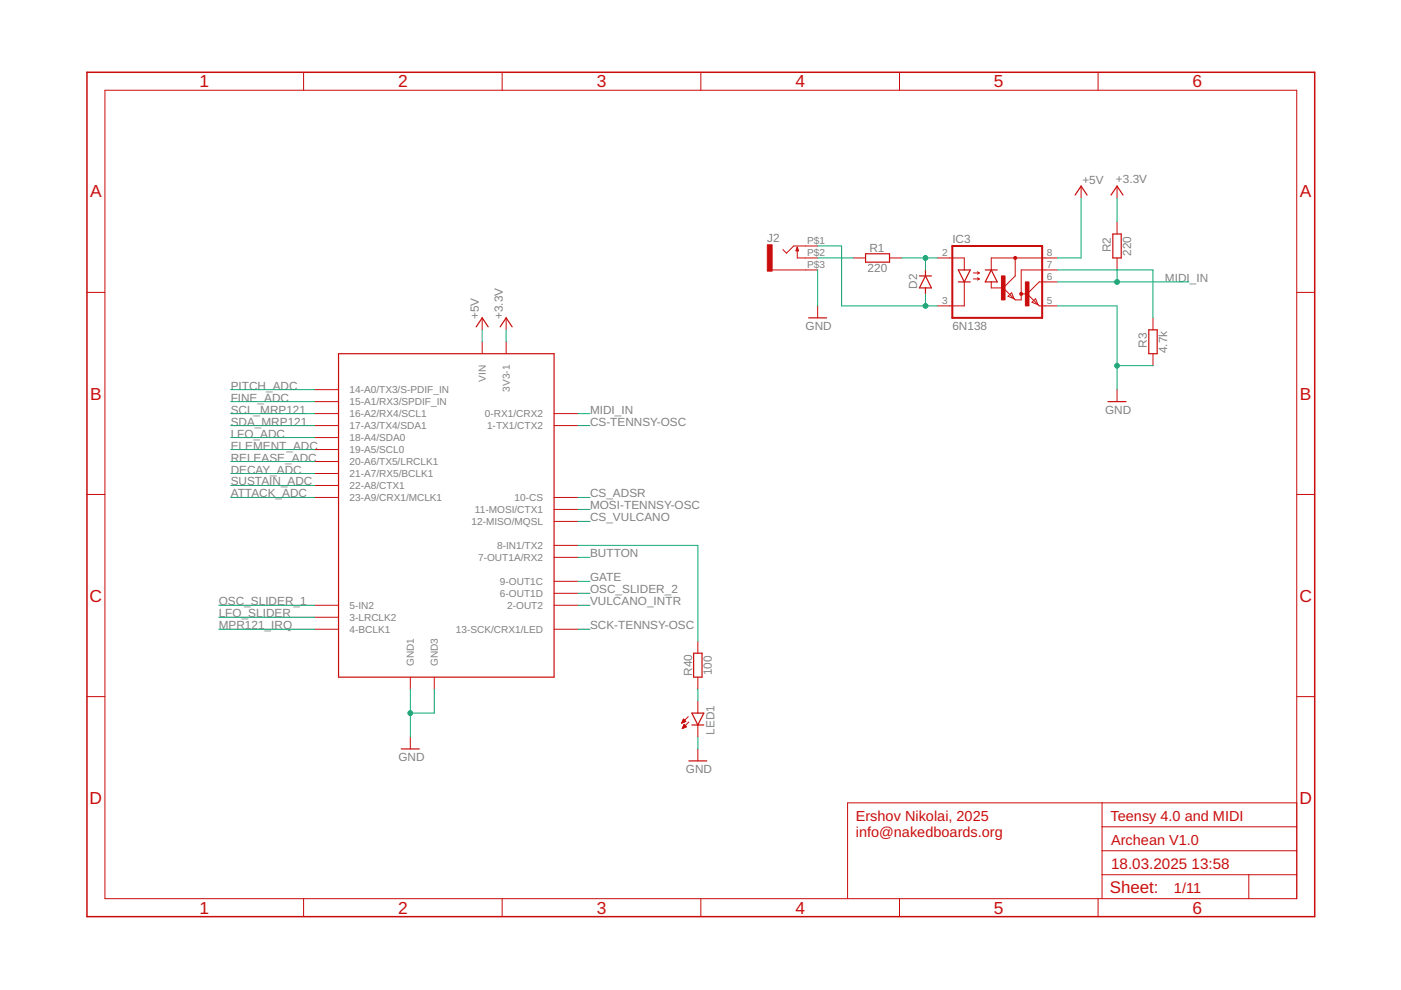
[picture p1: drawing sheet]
<svg xmlns="http://www.w3.org/2000/svg" width="297mm" height="210mm" viewBox="0 0 297 210" stroke-linecap="round" stroke-linejoin="round" font-family="sans-serif">
<g fill="none" stroke="#c90d0c" stroke-width=".21">
<path d="M22.2 19.1h252.7v171.4h-252.7zM64.4 15.3v3.8M106.5 15.3v3.8M148.6 15.3v3.8M190.7 15.3v3.8M232.8 15.3v3.8M229.2 39.5v2.5M236.8 39.5v2.5M163.7 57.2h9.7M169 52.4v2.3h4.4M173.4 52.2h-5.1l-1.5 1.5-.8-.8M181 54.7h2.5"/>
<path d="M188.6 54.7h2.5M198.7 54.7h5.7v2.5M204.4 59.8v5.1h-5.7M206.4 57.9h1.2M206.4 59.1h1.2M207.2 57.6l.4 .3M207.2 58.9l.4 .2M207.6 57.9l-.4 .2M207.6 59.1l-.4 .3M210.2 59.8v1.2h2.5M215.2 54.7v3.8l-2.5 2.5M224.1 57.2h-7.6v6.4h-1.3l-2.5-2.6"/>
<path d="M224.1 54.7h-13.9v2.5M224.1 59.8h-3.8l-2.5 2.5M236.8 47.1v2.5M236.8 54.7v2.5M18.4 62h3.8M102.2 67.4v2.5M102.2 72.5v2.5M107.3 67.4v2.5M107.3 72.5v2.5M173.4 64.9v2.5M214.5 62.1l.5 1.2-1.3-.5zM216.5 62.3h1.3"/>
<path d="M217.8 62.3l2.5 2.6h3.8M219.6 63.3l.5 1.3-1.3-.5zM244.5 67.4v2.5M244.5 75v2.5M274.9 62h3.8M66.7 82.6h5.1M66.7 85.2h5.1M66.7 87.7h5.1M66.7 90.2h5.1M66.7 92.8h5.1M66.7 95.3h5.1M66.7 97.9h5.1"/>
<path d="M117.5 87.7h5.1M117.5 90.2h5.1M236.8 82.6v2.6M18.4 104.8h3.8M66.7 100.4h5.1M66.7 102.9h5.1M66.7 105.5h5.1M117.5 105.5h5.1M117.5 115.6h5.1M117.5 118.2h5.1M117.5 108h5.1M117.5 110.6h5.1"/>
<path d="M274.9 104.8h3.8M66.7 128.3h5.1M66.7 130.9h5.1M66.7 133.4h5.1M117.5 128.3h5.1M117.5 133.4h5.1M117.5 125.8h5.1M117.5 123.3h5.1M148 136v2.5M18.4 147.7h3.8M87 143.6v2.5M87 156.3v2.5"/>
<path d="M92.1 143.6v2.5M144.6 153.2h.2M144.6 153.1h.5M144.7 153h.7M144.7 154.4h.1M144.7 152.9h.6M144.7 154.3h.4M144.8 152.7h.4M144.8 154.2h.6M144.8 154.1h.7M144.8 152.6h.3M144.9 152.5h.1"/>
<path d="M144.9 153.9h.5M144.9 153.8h.4M145 153.7h.1M145 153.6l.5 .5-.8 .4zM145.4 153l-.5-.5-.4 .8M145.4 153l-.9 .3M145.9 152l-1.4 1.3M146 153.1l-1.3 1.4M148 143.6v2.5M148 148.7v2.5M148 153.7v2.6M148 158.8v2.5"/>
<path d="M274.9 147.7h3.8M233.7 170.2v20.3M233.7 175.3h41.2M274.9 170.2h-95.2v20.3M64.4 190.5v3.9M106.5 190.5v3.9M148.6 190.5v3.9M190.7 190.5v3.9M232.8 190.5v3.9M233.7 185.5h41.2M233.7 180.4h41.2M264.8 185.5v5"/>
</g>
<g fill="none" stroke="#c90d0c" stroke-width=".25">
<path d="M169 52.4l.3 .8h-.5zM183.5 53.8h5.1v1.8h-5.1zM194.9 58.5h2.6M196.2 58.5l1.3 2.5h-2.6zM196.2 57.2v1.3M203.2 57.2h2.5l-1.3 2.6zM203.2 59.8h2.5M208.9 57.2h2.5M210.2 57.2l1.2 2.6h-2.5zM227.9 41.4l1.3-1.9 1.3 1.9M235.6 41.4l1.2-1.9 1.3 1.9M235.9 49.6h1.8v5.1h-1.8z"/>
<path d="M71.8 75h45.7v68.6h-45.7zM101 69.3l1.2-1.9 1.3 1.9M106 69.3l1.3-1.9 1.3 1.9M171.4 67.4h3.9M196.2 61v1.3M243.6 69.9h1.7v5.1h-1.7zM234.9 85.2h3.8M147.1 138.5h1.7v5.1h-1.7zM85.1 158.8h3.8M146.7 151.2h2.5l-1.2 2.5zM146.7 153.7h2.5M146 161.3h3.9"/>
</g>
<path d="M201.9 52.2h19.1v15.2h-19.1z" fill="none" stroke="#c90d0c" stroke-width=".42"/>
<g fill="#c90d0c" stroke="#c90d0c" stroke-width=".21">
<circle cx="215.3" cy="54.7" r=".33"/>
<circle cx="216.5" cy="62.3" r=".33"/>
</g>
<g fill="#c90d0c" stroke="#c90d0c" stroke-width=".21">
<path d="M212.3 58.5h.8v5.1h-.8z"/>
<path d="M217.4 59.8h.8v5.1h-.8z"/>
<path d="M162.7 51.9h1v5.6h-1z"/>
</g>
<path d="M18.4 15.3h260.3v179.1h-260.3z" fill="none" stroke="#c90d0c" stroke-width=".32"/>
<g fill="none" stroke="#0dab76" stroke-width=".21">
<path d="M173.4 52.2h5v12.7h20.3M173.4 57.2v7.7M173.4 54.7h7.6M191.1 54.7h7.6M196.2 54.7v2.5M224.1 59.8h28M224.1 57.2h20.4v10.2M229.2 42v12.7h-5.1M236.8 42v5.1M236.8 57.2v2.6M102.2 69.9v2.6M107.3 69.9v2.6"/>
<path d="M196.2 62.3v2.6M224.1 64.9h12.7v17.7M236.8 77.5h7.7M48.9 90.2h17.8M48.9 87.7h17.8M48.9 85.2h17.8M48.9 97.9h17.8M48.9 82.6h17.8M48.9 95.3h17.8M48.9 92.8h17.8M122.6 90.2h2.5M122.6 87.7h2.5"/>
<path d="M48.9 105.5h17.8M48.9 102.9h17.8M48.9 100.4h17.8M122.6 115.6h25.4v20.4M122.6 108h2.5M122.6 105.5h2.5M122.6 110.6h2.5M122.6 118.2h2.5M46.4 128.3h20.3M46.4 130.9h20.3M46.4 133.4h20.3M122.6 128.3h2.5"/>
<path d="M122.6 125.8h2.5M122.6 123.3h2.5M122.6 133.4h2.5M87 146.1v10.2M92.1 146.1v5.1h-5.1M148 146.1v2.6M148 156.3v2.5"/>
</g>
<g fill="#0dab76" stroke="#0dab76" stroke-width=".21">
<circle cx="236.8" cy="77.5" r=".51"/>
<circle cx="87" cy="151.2" r=".51"/>
<circle cx="196.2" cy="54.7" r=".51"/>
<circle cx="236.8" cy="59.8" r=".51"/>
<circle cx="196.2" cy="64.9" r=".51"/>
</g>
<g font-size="3.7" fill="#c90d0c">
<text x="42.3" y="18.5">1</text>
<text x="84.4" y="18.5">2</text>
<text x="126.5" y="18.5">3</text>
<text x="168.6" y="18.5">4</text>
<text x="210.7" y="18.5">5</text>
<text x="252.9" y="18.5">6</text>
<text x="19.1" y="41.9">A</text>
<text x="275.6" y="41.9">A</text>
<text x="19.1" y="84.7">B</text>
<text x="275.6" y="84.7">B</text>
<text x="19" y="127.6">C</text>
<text x="275.5" y="127.6">C</text>
<text x="19" y="170.4">D</text>
<text x="275.5" y="170.4">D</text>
<text x="42.3" y="193.7">1</text>
<text x="84.4" y="193.7">2</text>
<text x="126.5" y="193.7">3</text>
<text x="168.6" y="193.7">4</text>
<text x="210.7" y="193.7">5</text>
<text x="252.9" y="193.7">6</text>
</g>
<text font-size="3.6" fill="#c90d0c" x="235.3" y="189.4">Sheet:</text>
<g font-size="3.2" fill="#c90d0c">
<text x="235.6" y="184.2">18.03.2025</text>
<text x="252.6" y="184.2">13:58</text>
</g>
<g font-size="3.1" fill="#c90d0c">
<text x="181.4" y="174.2">Ershov Nikolai, 2025</text>
<text x="181.4" y="177.4">info@nakedboards.org</text>
<text x="235.4" y="174">Teensy 4.0 and MIDI</text>
<text x="235.6" y="179.1">Archean V1.0</text>
<text x="248.9" y="189.3">1/11</text>
</g>
<g font-size="2.5" fill="#808080">
<text x="229.5" y="38.9">+5V</text>
<text x="236.6" y="38.8">+3.3V</text>
<text x="162.7" y="51.2">J2</text>
<text x="184.3" y="53.4">R1</text>
<text x="201.9" y="51.5">IC3</text>
<text x="235.5" y="53.5" transform="rotate(-90 235.5 53.5)">R2</text>
<text x="183.9" y="57.7">220</text>
<text x="239.8" y="54.3" transform="rotate(-90 239.8 54.3)">220</text>
<text x="247" y="59.8">MIDI_IN</text>
<text x="194.5" y="61.3" transform="rotate(-90 194.5 61.3)">D2</text>
<text x="101.5" y="67.7" transform="rotate(-90 101.5 67.7)">+5V</text>
<text x="106.6" y="67.7" transform="rotate(-90 106.6 67.7)">+3.3V</text>
<text x="170.8" y="69.9">GND</text>
<text x="201.9" y="69.9">6N138</text>
<text x="243.2" y="73.8" transform="rotate(-90 243.2 73.8)">R3</text>
<text x="247.5" y="74.9" transform="rotate(-90 247.5 74.9)">4.7k</text>
<text x="48.9" y="82.6">PITCH_ADC</text>
<text x="48.9" y="85.2">FINE_ADC</text>
<text x="48.9" y="87.7">SCL_MRP121</text>
<text x="125.1" y="87.7">MIDI_IN</text>
<text x="234.3" y="87.7">GND</text>
<text x="48.9" y="95.3">ELEMENT_ADC</text>
<text x="48.9" y="90.2">SDA_MRP121</text>
<text x="48.9" y="92.8">LFO_ADC</text>
<text x="125.1" y="90.2">CS-TENNSY-OSC</text>
<text x="48.9" y="97.9">RELEASE_ADC</text>
<text x="48.9" y="100.4">DECAY_ADC</text>
<text x="48.9" y="105.5">ATTACK_ADC</text>
<text x="48.9" y="102.9">SUSTAIN_ADC</text>
<text x="125.1" y="105.5">CS_ADSR</text>
<text x="125.1" y="108">MOSI-TENNSY-OSC</text>
<text x="125.1" y="110.6">CS_VULCANO</text>
<text x="125.1" y="118.2">BUTTON</text>
<text x="125.1" y="125.8">OSC_SLIDER_2</text>
<text x="125.1" y="123.3">GATE</text>
<text x="46.4" y="128.3">OSC_SLIDER_1</text>
<text x="46.4" y="130.9">LFO_SLIDER</text>
<text x="125.1" y="128.3">VULCANO_INTR</text>
<text x="46.4" y="133.4">MPR121_IRQ</text>
<text x="125.1" y="133.4">SCK-TENNSY-OSC</text>
<text x="146.7" y="143.3" transform="rotate(-90 146.7 143.3)">R40</text>
<text x="150.9" y="143.2" transform="rotate(-90 150.9 143.2)">100</text>
<text x="151.5" y="155.8" transform="rotate(-90 151.5 155.8)">LED1</text>
<text x="84.5" y="161.3">GND</text>
<text x="145.4" y="163.9">GND</text>
</g>
<g font-size="2.1" fill="#808080">
<text x="171.2" y="51.8">P$1</text>
<text x="171.2" y="56.9">P$3</text>
<text x="171.2" y="54.3">P$2</text>
<text x="199.7" y="54.3">2</text>
<text x="222" y="56.9">7</text>
<text x="222" y="54.3">8</text>
<text x="222" y="59.4">6</text>
<text x="199.7" y="64.5">3</text>
<text x="222" y="64.5">5</text>
<text x="74.1" y="83.4">14-A0/TX3/S-PDIF_IN</text>
<text x="103" y="80.9" transform="rotate(-90 103 80.9)">VIN</text>
<text x="108.1" y="83" transform="rotate(-90 108.1 83)">3V3-1</text>
<text x="74.1" y="85.9">15-A1/RX3/SPDIF_IN</text>
<text x="74.1" y="88.5">16-A2/RX4/SCL1</text>
<text x="102.8" y="88.5">0-RX1/CRX2</text>
<text x="74.1" y="91">17-A3/TX4/SDA1</text>
<text x="74.1" y="93.5">18-A4/SDA0</text>
<text x="103.3" y="91">1-TX1/CTX2</text>
<text x="74.1" y="96.1">19-A5/SCL0</text>
<text x="74.1" y="98.6">20-A6/TX5/LRCLK1</text>
<text x="74.1" y="101.2">21-A7/RX5/BCLK1</text>
<text x="74.1" y="103.7">22-A8/CTX1</text>
<text x="74.1" y="106.2">23-A9/CRX1/MCLK1</text>
<text x="109.1" y="106.2">10-CS</text>
<text x="100" y="111.3">12-MISO/MQSL</text>
<text x="100.7" y="108.8">11-MOSI/CTX1</text>
<text x="101.4" y="118.9">7-OUT1A/RX2</text>
<text x="105.4" y="116.4">8-IN1/TX2</text>
<text x="106" y="124">9-OUT1C</text>
<text x="74.1" y="129.1">5-IN2</text>
<text x="74.1" y="131.6">3-LRCLK2</text>
<text x="106" y="126.6">6-OUT1D</text>
<text x="107.5" y="129.1">2-OUT2</text>
<text x="74.1" y="134.2">4-BCLK1</text>
<text x="96.6" y="134.2">13-SCK/CRX1/LED</text>
<text x="87.8" y="141.2" transform="rotate(-90 87.8 141.2)">GND1</text>
<text x="92.8" y="141.2" transform="rotate(-90 92.8 141.2)">GND3</text>
</g>
</svg>
